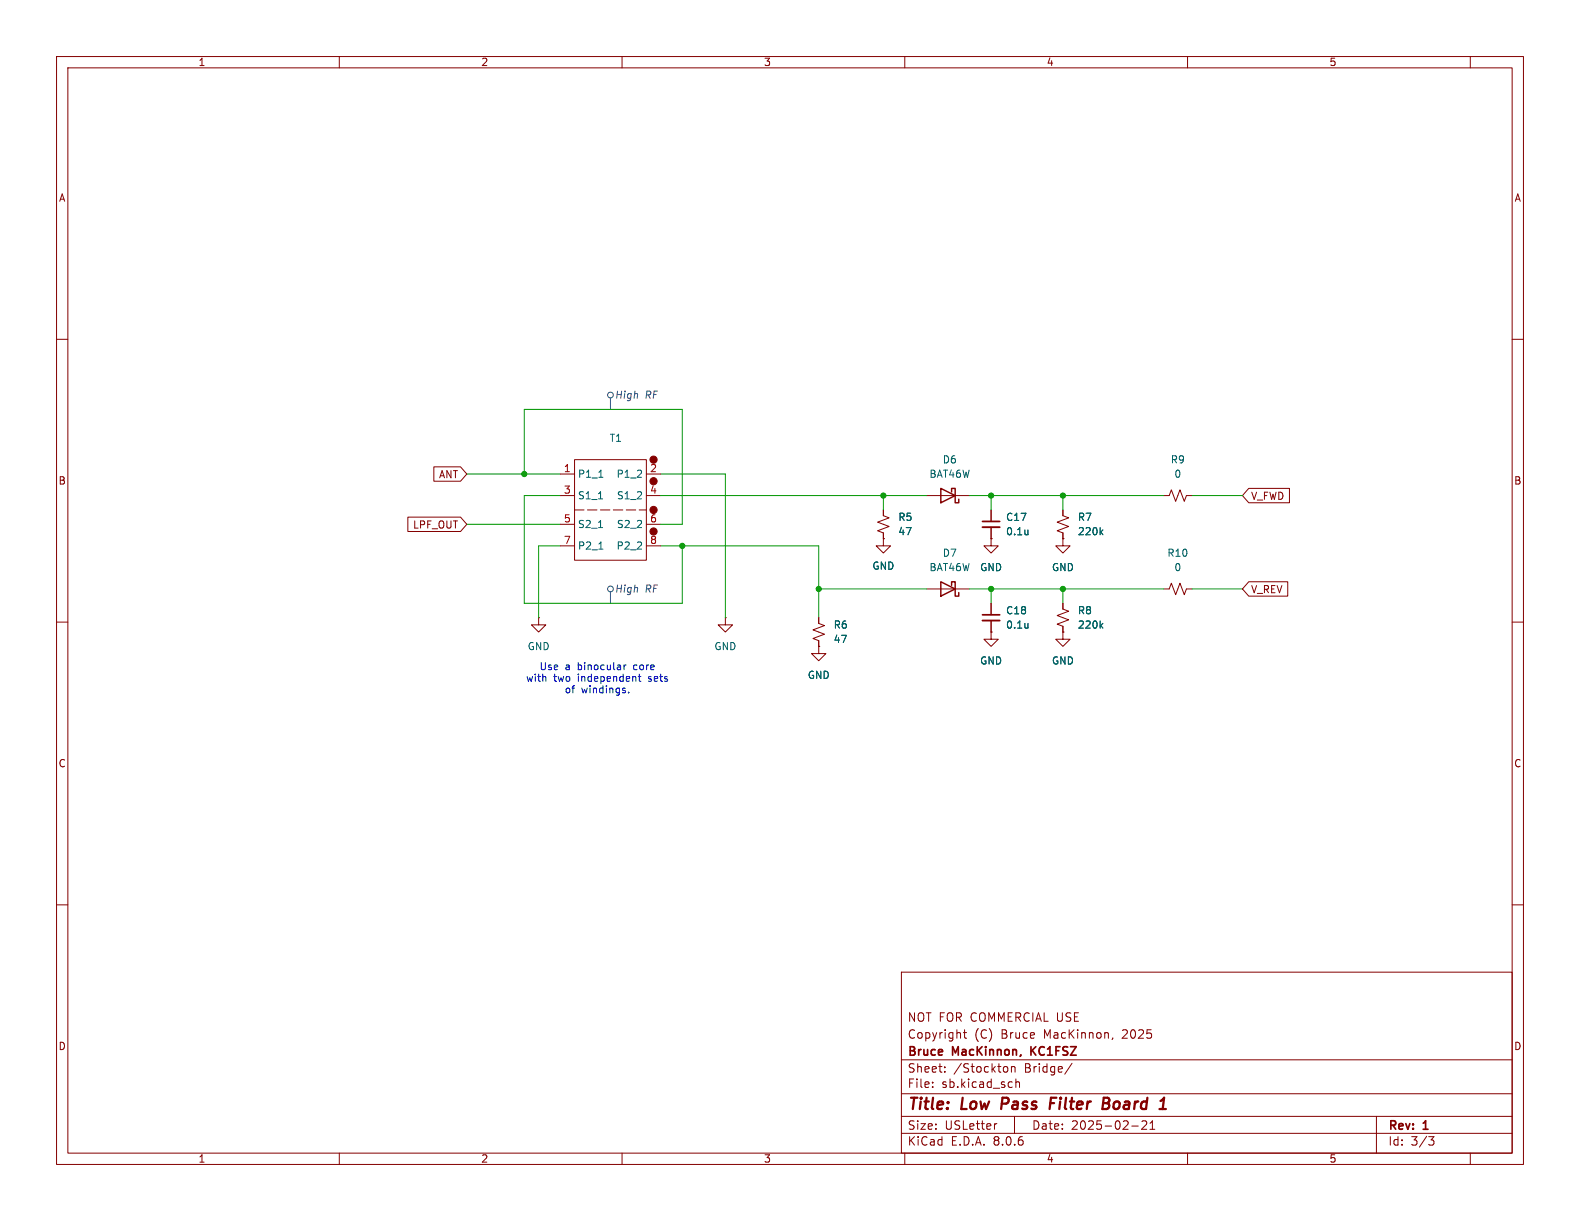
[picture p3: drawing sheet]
<svg xmlns="http://www.w3.org/2000/svg" width="279mm" height="216mm" viewBox="0 0 279 216" stroke-linecap="round" stroke-linejoin="round" font-family="sans-serif">
<g fill="none" stroke="#840000" stroke-width=".18">
<path d="M10 10h259.4v195.9h-259.4zM12 12h255.4v191.9h-255.4zM60 10v2M110 10v2M160 10v2M210 10v2M260 10v2M10 60h2M267.4 60h2M72.1 91.4h9.3l1.1 1.3-1.1 1.3h-9.3zM76.7 82.5h4.7l1.1 1.3-1.1 1.3h-4.7zM99.1 83.8h2.5"/>
<path d="M99.1 87.6h2.5M99.1 92.7h2.5M99.1 96.5h2.5M101.6 81.3h12.7v17.8h-12.7zM114.3 83.8h2.5M114.3 87.6h2.5M114.3 92.7h2.5M114.3 96.5h2.5M156.2 90.2v1l1 .4-2 .7 2 .8-2 .8 1 .3v1.1M156.2 95.3v1.2h1.3l-1.3 1.3-1.3-1.3h1.3M156.2 95.3h.1M163.8 87.6h7.6"/>
<path d="M175.3 95.3v1.2h1.2l-1.2 1.3-1.3-1.3h1.3M175.3 95.3h.1M175.3 90.2v2M175.3 93.2v2.1M188 95.3v1.2h1.2l-1.2 1.3-1.3-1.3h1.3M188 95.3h.1M188 90.2v1l1 .4-2.1 .7 2.1 .8-2.1 .8 1.1 .3v1.1M205.7 87.6h1.1l.3-1 .8 2 .8-2 .7 2 .4-1h1M220.8 86.4h7.2v2.5h-7.2l-1.1-1.3zM10 110h2M95.2 109.2v1.3h1.3l-1.3 1.3-1.2-1.3h1.2M95.2 109.2h.1"/>
<path d="M128.3 109.2v1.3h1.2l-1.2 1.3-1.3-1.3h1.3M128.3 109.2h.1M144.8 114.3v1.3h1.2l-1.2 1.2-1.3-1.2h1.3M144.8 114.3h.1M144.8 109.2v1l1 .4-2 .8 2 .7-2 .8 1 .4v1M163.8 104.1h7.6M175.3 111.8v1.2h1.2l-1.2 1.3-1.3-1.3h1.3M175.3 111.8h.1M175.3 106.7v2M175.3 109.7v2.1M188 106.7v1l1 .4-2.1 .7 2.1 .8-2.1 .8 1.1 .3v1.1M188 111.8v1.2h1.2l-1.2 1.3-1.3-1.3h1.3"/>
<path d="M188 111.8h.1M205.7 104.1h1.1l.3-1 .8 2.1 .8-2.1 .7 2.1 .4-1.1h1M220.8 102.9h6.9v2.5h-6.9l-1.1-1.3zM267.4 110h2M10 160h2M267.4 160h2M159.4 171.9h108v32h-108zM159.4 197.4h108M159.4 193.4h108M159.4 187.4h108M164.9 192.1v.2M164.9 191.4v.1"/>
<path d="M167.1 189.4v.2M167.1 188.7v.1M170.4 182.6h.5M170.6 182.1v1.3l.3 .2M176.3 198.7l-.3 .1M177.9 188.6l.3 .3v.4l-.3 .3M178.9 188.7l.2-.1 .3 .1 .1 .9M178.9 188.6v1M179.4 197.4v3M179.6 190.8v1.5M179.6 191.4l.3-.1 .3 .1 .1 .9M189.6 188l-1.3 1.9"/>
<path d="M196.8 183.5l-.2 .3M200.1 199.1h1.2M201.9 198.3l.6-.1 .2 .1 .1 .3-.9 1.1h.9M203.4 199.7h.8M203.4 198.6l.4-.4v1.5M243.4 197.4v6.5M60 203.9v2M110 203.9v2M159.4 200.4h108M160 203.9v2M210 203.9v2M252.6 201h1l-.5 .6 .4 .1 .1 .5-.3 .3h-.4"/>
<path d="M260 203.9v2"/>
</g>
<path d="M177.3 194.1l-.3 2M185.7 195.1h.7M186.8 194.1h-.9l-.3 2M195.1 195.1h.6M195.2 194.1h.7a.49 .49 0 0 1 .3 .5 .49 .49 0 0 1-.5 .5M195.7 195.1l.3 .1a.58 .58 0 0 1-.3 .9h-.8" fill="none" stroke="#840000" stroke-width=".4"/>
<path d="M173.7 92.2h3.1M173.7 108.7h3.1M182.3 185.1v1.5M183.2 185.1l-.9 .8" fill="none" stroke="#840000" stroke-width=".3"/>
<path d="M166.4 86.4l2.5 1.2-2.5 1.3zM168.3 87v-.6h.6v2.5h.6v-.6M166.4 102.9l2.5 1.2-2.5 1.3zM168.3 103.5v-.6h.6v2.5h.6v-.6" fill="none" stroke="#840000" stroke-width=".25"/>
<path d="M101.6 90.2h12.7" fill="none" stroke="#840000" stroke-width=".18" stroke-dasharray="1.7 .6"/>
<g fill="#840000" stroke="#840000" stroke-width=".18">
<circle cx="115.6" cy="94" r=".63"/>
<circle cx="115.6" cy="90.2" r=".63"/>
<circle cx="115.6" cy="85.1" r=".63"/>
<circle cx="115.6" cy="81.3" r=".63"/>
</g>
<path d="M105.8 88.2h.8M105.8 93.3h.8M105.9 84.4h.7M105.9 97.1h.7M181.8 93.7v.9M181.8 94.4l-.1 .1M194.7 94.1l.3 .5M195 93.7l-.5 .5M181.8 110.2v.9M181.8 111h-.1M194.7 110.6l.3 .5M195 110.2l-.5 .5" fill="none" stroke="#006464" stroke-width=".18"/>
<path d="M173.7 93.2h3.1M173.7 109.7h3.1" fill="none" stroke="#840000" stroke-width=".33"/>
<g fill="none" stroke="#484848" stroke-width=".18">
<path d="M107.9 70.4v2M107.9 104.6v2.1"/>
<circle cx="108" cy="69.9" r=".51"/>
<circle cx="108" cy="104.1" r=".51"/>
</g>
<path d="M110.4 117.6v.8M110.7 117.6l-.3 .2M112.9 119.6h.4M113 119.2v1.1l.3 .2M111.2 122.4v.1" fill="none" stroke="#0000c2" stroke-width=".18"/>
<g fill="none" stroke="#009600" stroke-width=".18">
<path d="M82.5 92.7h16.6M82.5 83.8h16.6M92.7 83.8v-11.4h27.9v20.3h-3.8M99.1 96.5h-3.9v12.7M99.1 87.6h-6.4v19.1h27.9v-10.2M116.8 96.5h28v12.7M116.8 87.6h47M116.8 83.8h11.5v25.4M156.2 87.6v2.6M171.4 87.6h34.3M175.3 87.6v2.6M188 87.6v2.6"/>
<path d="M210.8 87.6h8.9M144.8 104.1h19M171.4 104.1h34.3M175.3 104.1v2.6M188 104.1v2.6M210.8 104.1h8.9"/>
</g>
<g fill="#009600" stroke="#009600" stroke-width=".18">
<circle cx="120.6" cy="96.5" r=".46"/>
<circle cx="156.2" cy="87.6" r=".46"/>
<circle cx="144.8" cy="104.1" r=".46"/>
<circle cx="92.7" cy="83.8" r=".46"/>
<circle cx="175.3" cy="87.6" r=".46"/>
<circle cx="188" cy="104.1" r=".46"/>
<circle cx="188" cy="87.6" r=".46"/>
<circle cx="175.3" cy="104.1" r=".46"/>
</g>
<g font-size="2.8" fill="#840000">
<text x="160.4" y="196.8">Title:</text>
<text x="170.1" y="196.8">Low</text>
<text x="177.9" y="196.8">Pass</text>
<text x="187.3" y="196.8">Filter</text>
<text x="197.4" y="196.8">Board</text>
</g>
<g font-size="2.1" fill="#840000">
<text x="160.4" y="183.9">Copyright</text>
<text x="160.4" y="180.9">NOT FOR COMMERCIAL USE</text>
<text x="172.3" y="183.9">(C)</text>
<text x="177.1" y="183.9">Bruce</text>
<text x="184.7" y="183.9">MacKinnon,</text>
<text x="198.7" y="183.9">2025</text>
<text x="160.4" y="189.9">Sheet:</text>
<text x="160.4" y="187.1">Bruce</text>
<text x="168.5" y="187.1">MacKinnon,</text>
<text x="168.6" y="189.9">/Stockton</text>
<text x="181.2" y="189.9">Bridge/</text>
<text x="183" y="187.1">KC1FSZ</text>
<text x="160.4" y="192.6">File:</text>
<text x="166.5" y="192.6">sb.kicad_sch</text>
<text x="160.4" y="202.8">KiCad</text>
<text x="160.4" y="200">Size:</text>
<text x="167.1" y="200">USLetter</text>
<text x="168.1" y="202.8">E.D.A.</text>
<text x="175.7" y="202.8">8.0.6</text>
<text x="182.4" y="200">Date:</text>
<text x="189.4" y="200">2025-02-21</text>
<text x="245.4" y="200.2">Rev:</text>
<text x="245.4" y="202.8">Id:</text>
<text x="249.5" y="202.8">3/3</text>
<text x="251.8" y="200.2">1</text>
</g>
<g font-size="1.8" fill="#840000">
<text x="35" y="11.9">1</text>
<text x="85" y="11.9">2</text>
<text x="135" y="11.9">3</text>
<text x="185" y="11.9">4</text>
<text x="235" y="11.9">5</text>
<text x="10.3" y="35.9">A</text>
<text x="267.7" y="35.9">A</text>
<text x="10.3" y="85.9">B</text>
<text x="77.5" y="84.8">ANT</text>
<text x="221.1" y="88.6">V_FWD</text>
<text x="267.7" y="85.9">B</text>
<text x="72.9" y="93.7">LPF_OUT</text>
<text x="221.1" y="105.1">V_REV</text>
<text x="10.3" y="135.9">C</text>
<text x="267.7" y="135.9">C</text>
<text x="10.3" y="185.9">D</text>
<text x="267.7" y="185.9">D</text>
<text x="35" y="205.8">1</text>
<text x="85" y="205.8">2</text>
<text x="135" y="205.8">3</text>
<text x="185" y="205.8">4</text>
<text x="235" y="205.8">5</text>
</g>
<g font-size="1.8" fill="#484848">
<text x="108.6" y="70.7">High</text>
<text x="114.1" y="70.7">RF</text>
<text x="108.6" y="105">High</text>
<text x="114.1" y="105">RF</text>
</g>
<g font-size="1.8" fill="#a90000">
<text x="99.6" y="83.6">1</text>
<text x="114.9" y="83.6">2</text>
<text x="99.6" y="87.4">3</text>
<text x="114.9" y="87.4">4</text>
<text x="99.6" y="92.5">5</text>
<text x="114.9" y="92.5">6</text>
<text x="99.6" y="96.3">7</text>
<text x="114.9" y="96.3">8</text>
</g>
<g font-size="1.8" fill="#006464">
<text x="107.7" y="78.3">T1</text>
<text x="166.6" y="82.1">D6</text>
<text x="206.9" y="82.1">R9</text>
<text x="102.1" y="84.7">P1_1</text>
<text x="102.1" y="88.5">S1_1</text>
<text x="108.9" y="84.7">P1_2</text>
<text x="109" y="88.5">S1_2</text>
<text x="164.3" y="84.7">BAT46W</text>
<text x="207.6" y="84.7">0</text>
<text x="102.1" y="93.6">S2_1</text>
<text x="109" y="93.6">S2_2</text>
<text x="158.8" y="92.3">R5</text>
<text x="158.8" y="94.8">47</text>
<text x="177.8" y="92.3">C17</text>
<text x="177.8" y="94.8">0.1u</text>
<text x="190.5" y="92.3">R7</text>
<text x="190.5" y="94.8">220k</text>
<text x="102.1" y="97.4">P2_1</text>
<text x="108.9" y="97.4">P2_2</text>
<text x="154.2" y="100.9">GND</text>
<text x="164.3" y="101.2">BAT46W</text>
<text x="166.6" y="98.7">D7</text>
<text x="173.2" y="101.2">GND</text>
<text x="185.9" y="101.2">GND</text>
<text x="206.3" y="98.7">R10</text>
<text x="207.6" y="101.2">0</text>
<text x="147.3" y="111.4">R6</text>
<text x="147.3" y="113.9">47</text>
<text x="177.8" y="108.8">C18</text>
<text x="177.8" y="111.4">0.1u</text>
<text x="190.5" y="108.8">R8</text>
<text x="190.5" y="111.4">220k</text>
<text x="93.2" y="115.2">GND</text>
<text x="126.2" y="115.2">GND</text>
<text x="173.2" y="117.7">GND</text>
<text x="185.9" y="117.7">GND</text>
<text x="142.7" y="120.2">GND</text>
</g>
<g font-size="1.8" fill="#0000c2">
<text x="95.3" y="118.7">Use</text>
<text x="99.9" y="118.7">a</text>
<text x="102.2" y="118.7">binocular</text>
<text x="112.3" y="118.7">core</text>
<text x="92.9" y="120.8">with</text>
<text x="97.9" y="120.8">two</text>
<text x="99.8" y="122.8">of</text>
<text x="102.3" y="120.8">independent</text>
<text x="102.8" y="122.8">windings.</text>
<text x="114.9" y="120.8">sets</text>
</g>
</svg>
